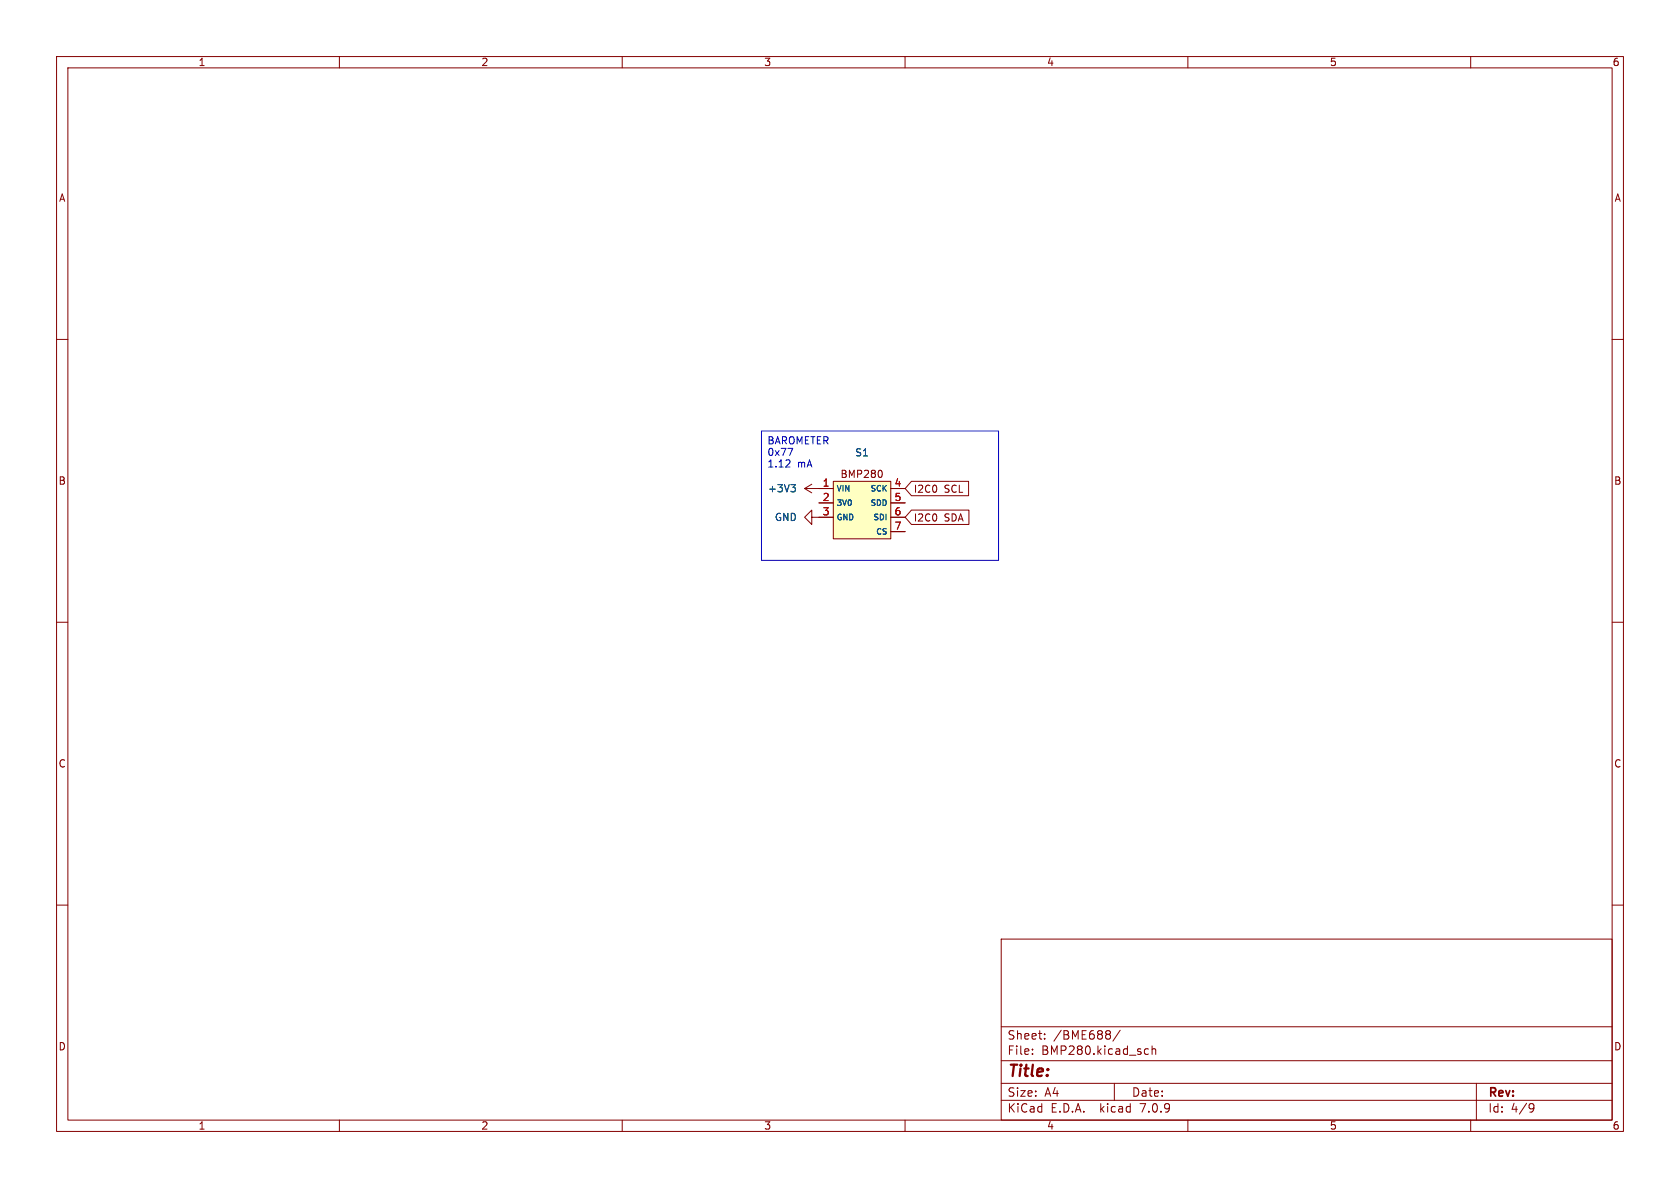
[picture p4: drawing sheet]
<svg xmlns="http://www.w3.org/2000/svg" width="297mm" height="210mm" viewBox="0 0 297 210" stroke-linecap="round" stroke-linejoin="round" font-family="sans-serif">
<g fill="none" stroke="#840000" stroke-width=".18">
<path d="M10 10h277v190h-277zM12 12h273v186h-273zM60 10v2M110 10v2M160 10v2M210 10v2M260 10v2M10 60h2M285 60h2M142.2 86.4h5.1M142.2 86.4l1.3 .7M143.5 91.4v-1.2l-1.3 1.2 1.3 1.3v-1.3h3.8"/>
<path d="M143.5 85.6l-1.3 .8M144.8 88.9h2.5M147.3 85.1h10.2v10.2h-10.2zM155.8 83.2l.2 .4-.2 .7M157.5 86.4h2.5M157.5 88.9h2.5M157.5 91.4h2.5M157.5 94h2.5M161.1 85.1h10.1v2.5h-10.1l-1.1-1.2zM161.1 90.2h10.2v2.5h-10.2l-1.1-1.3zM10 110h2M285 110h2"/>
<path d="M10 160h2M285 160h2M177 166h108v32h-108zM60 198v2M110 198v2M160 198v2M177 194.5h108M177 191.5h108M177 187.5h108M177 181.5h108M182.5 186.3v.1M182.5 185.5v.1"/>
<path d="M184.7 183.6v.1M184.7 182.8v.1M196 182.2l.3 .3-.3 .3 .2 .2 .1 .4-.3 .3M197 191.5v3M198 182.1l-1.3 2M202.5 186.3h.5M202.5 185.5h.5M203.7 185.5l.2-.1 .3 .1 .1 .9M203.7 184.9v1.5M210 198v2M260 198v2M261 191.5v6.5"/>
<path d="M270.6 195.1l.5 .1a.99 .99 0 0 1-.4 1.4h-.2M271.2 195.7l-.3 .3h-.3"/>
</g>
<path d="M147.3 85.1h10.2v10.2h-10.2z" fill="#ffffc2" stroke="#ffffc2" stroke-width=".18"/>
<path d="M139.8 85.7h.8l-.4 .5M140.4 86.2l.2 .2v.3l-.2 .2" fill="none" stroke="#006464" stroke-width=".18"/>
<path d="M134.6 76.2h41.9v22.9h-41.9zM140.1 79.2l-.5 1.3M139.7 81.5l-.1 .3-.7 .8h.8" fill="none" stroke="#0000c2" stroke-width=".18"/>
<text font-size="2.8" fill="#840000" x="178" y="190.9">Title:</text>
<g font-size="2.1" fill="#840000">
<text x="178" y="184">Sheet:</text>
<text x="186.2" y="184">/BME688/</text>
<text x="178" y="186.7">File:</text>
<text x="184.1" y="186.7">BMP280.kicad_sch</text>
<text x="178" y="196.9">KiCad</text>
<text x="178" y="194.1">Size:</text>
<text x="184.7" y="194.1">A4</text>
<text x="185.7" y="196.9">E.D.A.</text>
<text x="194.6" y="196.9">kicad</text>
<text x="200" y="194.1">Date:</text>
<text x="201.8" y="196.9">7.0.9</text>
<text x="263" y="194.3">Rev:</text>
<text x="263" y="196.9">Id:</text>
<text x="267.1" y="196.9">4/9</text>
</g>
<g font-size="1.8" fill="#840000">
<text x="35" y="11.9">1</text>
<text x="85" y="11.9">2</text>
<text x="135" y="11.9">3</text>
<text x="185" y="11.9">4</text>
<text x="235" y="11.9">5</text>
<text x="285" y="11.9">6</text>
<text x="10.3" y="35.9">A</text>
<text x="285.3" y="35.9">A</text>
<text x="10.3" y="85.9">B</text>
<text x="148.5" y="84.7">BMP280</text>
<text x="161.4" y="87.3">I2C0</text>
<text x="166.9" y="87.3">SCL</text>
<text x="285.3" y="85.9">B</text>
<text x="161.4" y="92.4">I2C0</text>
<text x="166.9" y="92.4">SDA</text>
<text x="10.3" y="135.9">C</text>
<text x="285.3" y="135.9">C</text>
<text x="10.3" y="185.9">D</text>
<text x="285.3" y="185.9">D</text>
<text x="35" y="199.9">1</text>
<text x="85" y="199.9">2</text>
<text x="135" y="199.9">3</text>
<text x="185" y="199.9">4</text>
<text x="235" y="199.9">5</text>
<text x="285" y="199.9">6</text>
</g>
<g font-size="1.8" fill="#0000c2">
<text x="135.6" y="78.9">BAROMETER</text>
<text x="135.6" y="80.9">0x77</text>
<text x="135.6" y="83">1.12</text>
<text x="141" y="83">mA</text>
</g>
<g font-size="1.8" fill="#006464">
<text x="151.1" y="80.9">S1</text>
<text x="135.7" y="87.2">+3V3</text>
<text x="136.9" y="92.3">GND</text>
</g>
<g font-size="1.8" fill="#a90000">
<text x="145.3" y="86.1">1</text>
<text x="145.3" y="88.6">2</text>
<text x="158" y="86.1">4</text>
<text x="158" y="88.6">5</text>
<text x="145.3" y="91.2">3</text>
<text x="158" y="91.2">6</text>
<text x="158" y="93.7">7</text>
</g>
<g font-size="1.4" fill="#006464">
<text x="147.8" y="87.1">VIN</text>
<text x="147.8" y="89.6">3V0</text>
<text x="153.8" y="87.1">SCK</text>
<text x="153.8" y="89.6">SDD</text>
<text x="147.8" y="92.2">GND</text>
<text x="154.3" y="92.2">SDI</text>
<text x="154.8" y="94.7">CS</text>
</g>
</svg>
